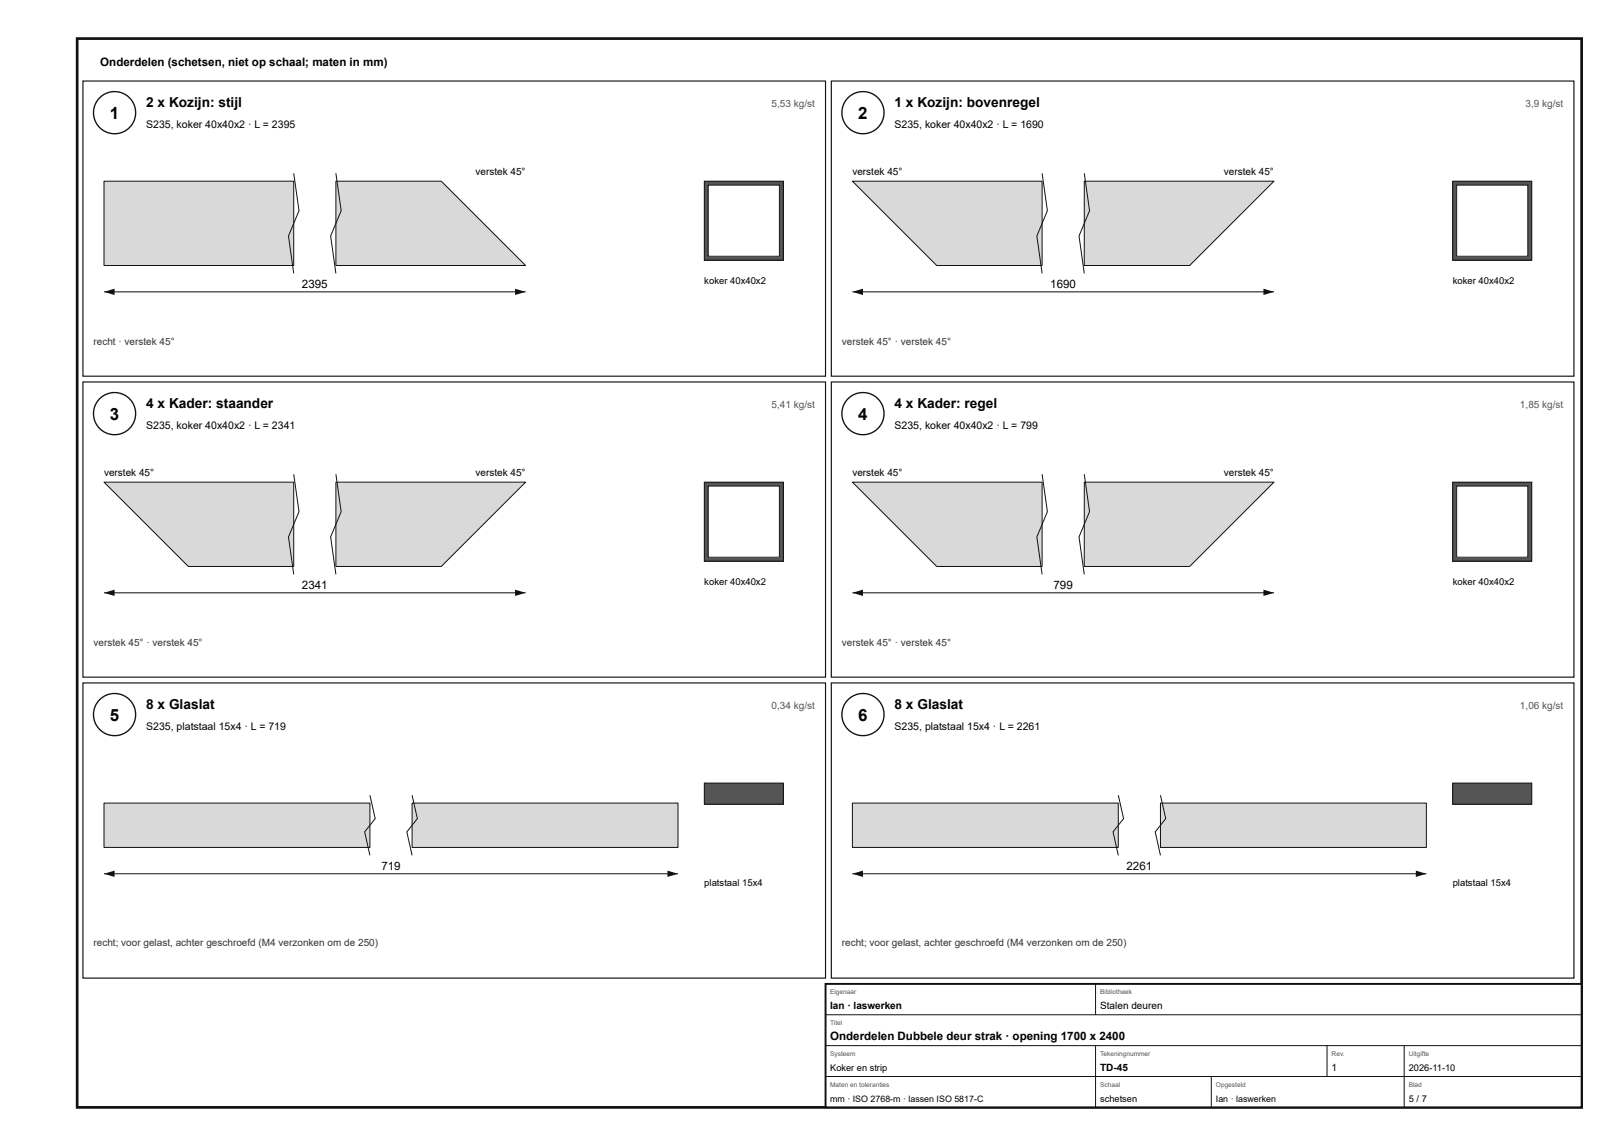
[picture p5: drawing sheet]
<svg xmlns="http://www.w3.org/2000/svg" width="420mm" height="297mm" viewBox="0 0 420 297" stroke-linecap="round" stroke-linejoin="round" font-family="sans-serif">
<path d="M20 10h390v277h-390z" fill="none" stroke="#111" stroke-width=".7" stroke-linecap="butt"/>
<path d="M21.5 21h192.5v76.5h-192.5z" fill="none" stroke="#111" stroke-width=".3"/>
<circle cx="29.7" cy="29.2" r="5.5" fill="#fff"/>
<circle cx="29.7" cy="29.2" r="5.5" fill="none" stroke="#111" stroke-width=".35"/>
<path d="M27 47h49.1v21.8h-49.1z" fill="#d7dadc"/>
<path d="M27 47h49.1v21.8h-49.1z" fill="none" stroke="#111" stroke-width=".26"/>
<path d="M87.1 47h27.3l21.8 21.8h-49.1z" fill="#d7dadc"/>
<path d="M76.1 44.9l1.4 9.7-2.7 6.6 1.3 9.7M87.1 47h27.3l21.8 21.8h-49.1zM87.1 44.9l1.3 9.7-2.7 6.6 1.4 9.7M27 75.6h109.2" fill="none" stroke="#111" stroke-width=".26"/>
<g fill="#111">
<path d="M27 75.6l2.7-.8v1.7z"/>
<path d="M133.5 74.8l2.7 .8-2.7 .9z"/>
</g>
<path d="M182.6 47h20.5v20.5h-20.5z" fill="#555"/>
<path d="M182.6 47h20.5v20.5h-20.5z" fill="none" stroke="#111" stroke-width=".26"/>
<path d="M183.6 48h18.4v18.4h-18.4z" fill="#fff"/>
<path d="M183.6 48h18.4v18.4h-18.4z" fill="none" stroke="#111" stroke-width=".26"/>
<path d="M215.5 21h192.5v76.5h-192.5z" fill="none" stroke="#111" stroke-width=".3"/>
<circle cx="223.7" cy="29.2" r="5.5" fill="#fff"/>
<circle cx="223.7" cy="29.2" r="5.5" fill="none" stroke="#111" stroke-width=".35"/>
<path d="M221 47h49.1v21.8h-27.3z" fill="#d7dadc"/>
<path d="M221 47h49.1v21.8h-27.3z" fill="none" stroke="#111" stroke-width=".26"/>
<path d="M281.1 47h49.1l-21.8 21.8h-27.3z" fill="#d7dadc"/>
<path d="M270.1 44.9l1.4 9.7-2.7 6.6 1.3 9.7M281.1 47h49.1l-21.8 21.8h-27.3zM281.1 44.9l1.3 9.7-2.7 6.6 1.4 9.7M221 75.6h109.2" fill="none" stroke="#111" stroke-width=".26"/>
<g fill="#111">
<path d="M221 75.6l2.7-.8v1.7z"/>
<path d="M327.5 74.8l2.7 .8-2.7 .9z"/>
</g>
<path d="M376.6 47h20.5v20.5h-20.5z" fill="#555"/>
<path d="M376.6 47h20.5v20.5h-20.5z" fill="none" stroke="#111" stroke-width=".26"/>
<path d="M377.6 48h18.4v18.4h-18.4z" fill="#fff"/>
<path d="M377.6 48h18.4v18.4h-18.4z" fill="none" stroke="#111" stroke-width=".26"/>
<path d="M21.5 99h192.5v76.5h-192.5z" fill="none" stroke="#111" stroke-width=".3"/>
<circle cx="29.7" cy="107.2" r="5.5" fill="#fff"/>
<circle cx="29.7" cy="107.2" r="5.5" fill="none" stroke="#111" stroke-width=".35"/>
<path d="M27 125h49.1v21.8h-27.3z" fill="#d7dadc"/>
<path d="M27 125h49.1v21.8h-27.3z" fill="none" stroke="#111" stroke-width=".26"/>
<path d="M87.1 125h49.1l-21.8 21.8h-27.3z" fill="#d7dadc"/>
<path d="M76.1 122.9l1.4 9.7-2.7 6.6 1.3 9.7M87.1 125h49.1l-21.8 21.8h-27.3zM87.1 122.9l1.3 9.7-2.7 6.6 1.4 9.7M27 153.6h109.2" fill="none" stroke="#111" stroke-width=".26"/>
<g fill="#111">
<path d="M27 153.6l2.7-.8v1.7z"/>
<path d="M133.5 152.8l2.7 .8-2.7 .9z"/>
</g>
<path d="M182.6 125h20.5v20.4h-20.5z" fill="#555"/>
<path d="M182.6 125h20.5v20.4h-20.5z" fill="none" stroke="#111" stroke-width=".26"/>
<path d="M183.6 126h18.4v18.4h-18.4z" fill="#fff"/>
<path d="M183.6 126h18.4v18.4h-18.4z" fill="none" stroke="#111" stroke-width=".26"/>
<path d="M215.5 99h192.5v76.5h-192.5z" fill="none" stroke="#111" stroke-width=".3"/>
<circle cx="223.7" cy="107.2" r="5.5" fill="#fff"/>
<circle cx="223.7" cy="107.2" r="5.5" fill="none" stroke="#111" stroke-width=".35"/>
<path d="M221 125h49.1v21.8h-27.3z" fill="#d7dadc"/>
<path d="M221 125h49.1v21.8h-27.3z" fill="none" stroke="#111" stroke-width=".26"/>
<path d="M281.1 125h49.1l-21.8 21.8h-27.3z" fill="#d7dadc"/>
<path d="M270.1 122.9l1.4 9.7-2.7 6.6 1.3 9.7M281.1 125h49.1l-21.8 21.8h-27.3zM281.1 122.9l1.3 9.7-2.7 6.6 1.4 9.7M221 153.6h109.2" fill="none" stroke="#111" stroke-width=".26"/>
<g fill="#111">
<path d="M221 153.6l2.7-.8v1.7z"/>
<path d="M327.5 152.8l2.7 .8-2.7 .9z"/>
</g>
<path d="M376.6 125h20.5v20.4h-20.5z" fill="#555"/>
<path d="M376.6 125h20.5v20.4h-20.5z" fill="none" stroke="#111" stroke-width=".26"/>
<path d="M377.6 126h18.4v18.4h-18.4z" fill="#fff"/>
<path d="M377.6 126h18.4v18.4h-18.4z" fill="none" stroke="#111" stroke-width=".26"/>
<path d="M21.5 177h192.5v76.5h-192.5z" fill="none" stroke="#111" stroke-width=".3"/>
<circle cx="29.7" cy="185.2" r="5.5" fill="#fff"/>
<circle cx="29.7" cy="185.2" r="5.5" fill="none" stroke="#111" stroke-width=".35"/>
<path d="M27 208.1h68.9v11.5h-68.9z" fill="#d7dadc"/>
<path d="M27 208.1h68.9v11.5h-68.9z" fill="none" stroke="#111" stroke-width=".26"/>
<path d="M106.8 208.1h68.9v11.5h-68.9z" fill="#d7dadc"/>
<path d="M95.9 206.1l1.4 6.1-2.8 3.4 1.4 6.1M106.8 208.1h68.9v11.5h-68.9zM106.8 206.1l1.4 6.1-2.7 3.4 1.3 6.1M27 226.5h148.7" fill="none" stroke="#111" stroke-width=".26"/>
<g fill="#111">
<path d="M27 226.5l2.7-.9v1.7z"/>
<path d="M173 225.6l2.7 .9-2.7 .8z"/>
</g>
<path d="M182.6 203h20.5v5.4h-20.5z" fill="#555"/>
<path d="M182.6 203h20.5v5.4h-20.5z" fill="none" stroke="#111" stroke-width=".26"/>
<path d="M215.5 177h192.5v76.5h-192.5z" fill="none" stroke="#111" stroke-width=".3"/>
<circle cx="223.7" cy="185.2" r="5.5" fill="#fff"/>
<circle cx="223.7" cy="185.2" r="5.5" fill="none" stroke="#111" stroke-width=".35"/>
<path d="M221 208.1h68.9v11.5h-68.9z" fill="#d7dadc"/>
<path d="M221 208.1h68.9v11.5h-68.9z" fill="none" stroke="#111" stroke-width=".26"/>
<path d="M300.8 208.1h68.9v11.5h-68.9z" fill="#d7dadc"/>
<path d="M289.9 206.1l1.4 6.1-2.8 3.4 1.4 6.1M300.8 208.1h68.9v11.5h-68.9zM300.8 206.1l1.4 6.1-2.7 3.4 1.3 6.1M221 226.5h148.7" fill="none" stroke="#111" stroke-width=".26"/>
<g fill="#111">
<path d="M221 226.5l2.7-.9v1.7z"/>
<path d="M367 225.6l2.7 .9-2.7 .8z"/>
</g>
<path d="M376.6 203h20.5v5.4h-20.5z" fill="#555"/>
<path d="M376.6 203h20.5v5.4h-20.5z" fill="none" stroke="#111" stroke-width=".26"/>
<path d="M214 255h196v32h-196z" fill="#fff"/>
<path d="M214 255h196v32h-196z" fill="none" stroke="#111" stroke-width=".5"/>
<path d="M284 255v8M214 263h196M214 271h196M214 279h196M284 271v16M314 279v8M344 271v8M364 271v16" fill="none" stroke="#111" stroke-width=".26"/>
<g font-size="4.4">
<text x="28.5" y="30.8">1</text>
<text x="222.5" y="30.8">2</text>
<text x="28.5" y="108.8">3</text>
<text x="222.5" y="108.8">4</text>
<text x="28.5" y="186.8">5</text>
<text x="222.5" y="186.8">6</text>
</g>
<g font-size="3.6">
<text x="37.9" y="27.8">2 x Kozijn: stijl</text>
<text x="231.9" y="27.8">1 x Kozijn: bovenregel</text>
<text x="37.9" y="105.8">4 x Kader: staander</text>
<text x="231.9" y="105.8">4 x Kader: regel</text>
<text x="37.9" y="183.8">8 x Glaslat</text>
<text x="231.9" y="183.8">8 x Glaslat</text>
</g>
<g font-size="3">
<text x="26" y="17">Onderdelen (schetsen, niet op schaal; maten in mm)</text>
<text x="78.3" y="74.5">2395</text>
<text x="272.3" y="74.5">1690</text>
<text x="78.3" y="152.5">2341</text>
<text x="273.1" y="152.5">799</text>
<text x="98.9" y="225.4">719</text>
<text x="292" y="225.4">2261</text>
<text x="215.2" y="269.6">Onderdelen Dubbele deur strak · opening 1700 x 2400</text>
</g>
<g font-size="2.7">
<text x="37.9" y="33.3">S235, koker 40x40x2 · L = 2395</text>
<text x="231.9" y="33.3">S235, koker 40x40x2 · L = 1690</text>
<text x="37.9" y="111.3">S235, koker 40x40x2 · L = 2341</text>
<text x="231.9" y="111.3">S235, koker 40x40x2 · L = 799</text>
<text x="37.9" y="189.3">S235, platstaal 15x4 · L = 719</text>
<text x="231.9" y="189.3">S235, platstaal 15x4 · L = 2261</text>
</g>
<g font-size="2.6" fill="#555">
<text x="200" y="27.8">5,53 kg/st</text>
<text x="395.5" y="27.8">3,9 kg/st</text>
<text x="200" y="105.8">5,41 kg/st</text>
<text x="394" y="105.8">1,85 kg/st</text>
<text x="200" y="183.8">0,34 kg/st</text>
<text x="394" y="183.8">1,06 kg/st</text>
</g>
<g font-size="2.6">
<text x="123.2" y="45.3">verstek 45°</text>
<text x="221" y="45.3">verstek 45°</text>
<text x="317.2" y="45.3">verstek 45°</text>
<text x="27" y="123.3">verstek 45°</text>
<text x="123.2" y="123.3">verstek 45°</text>
<text x="221" y="123.3">verstek 45°</text>
<text x="317.2" y="123.3">verstek 45°</text>
<text x="215.2" y="261.6">Ian · laswerken</text>
<text x="285.2" y="261.6">Stalen deuren</text>
<text x="285.2" y="277.6">TD-45</text>
<text x="345.2" y="277.6">1</text>
</g>
<g font-size="2.6" fill="#333">
<text x="24.2" y="89.3">recht · verstek 45°</text>
<text x="218.2" y="89.3">verstek 45° · verstek 45°</text>
<text x="24.2" y="167.3">verstek 45° · verstek 45°</text>
<text x="218.2" y="167.3">verstek 45° · verstek 45°</text>
<text x="24.2" y="245.3">recht; voor gelast, achter geschroefd (M4 verzonken om de 250)</text>
<text x="218.2" y="245.3">recht; voor gelast, achter geschroefd (M4 verzonken om de 250)</text>
</g>
<g font-size="2.5">
<text x="182.6" y="73.6">koker 40x40x2</text>
<text x="376.6" y="73.6">koker 40x40x2</text>
<text x="182.6" y="151.6">koker 40x40x2</text>
<text x="376.6" y="151.6">koker 40x40x2</text>
<text x="182.6" y="229.6">platstaal 15x4</text>
<text x="376.6" y="229.6">platstaal 15x4</text>
</g>
<g font-size="2.4">
<text x="215.2" y="277.6">Koker en strip</text>
<text x="365.2" y="277.6">2026-11-10</text>
<text x="285.2" y="285.6">schetsen</text>
<text x="365.2" y="285.6">5 / 7</text>
</g>
<g font-size="2.3">
<text x="215.2" y="285.6">mm · ISO 2768-m · lassen ISO 5817-C</text>
<text x="315.2" y="285.6">Ian · laswerken</text>
</g>
<g font-size="1.7" fill="#555">
<text x="215.2" y="257.6">Eigenaar</text>
<text x="285.2" y="257.6">Bibliotheek</text>
<text x="215.2" y="265.6">Titel</text>
<text x="215.2" y="273.6">Systeem</text>
<text x="285.2" y="273.6">Tekeningnummer</text>
<text x="345.2" y="273.6">Rev.</text>
<text x="365.2" y="273.6">Uitgifte</text>
<text x="215.2" y="281.6">Maten en toleranties</text>
<text x="285.2" y="281.6">Schaal</text>
<text x="315.2" y="281.6">Opgesteld</text>
<text x="365.2" y="281.6">Blad</text>
</g>
</svg>
